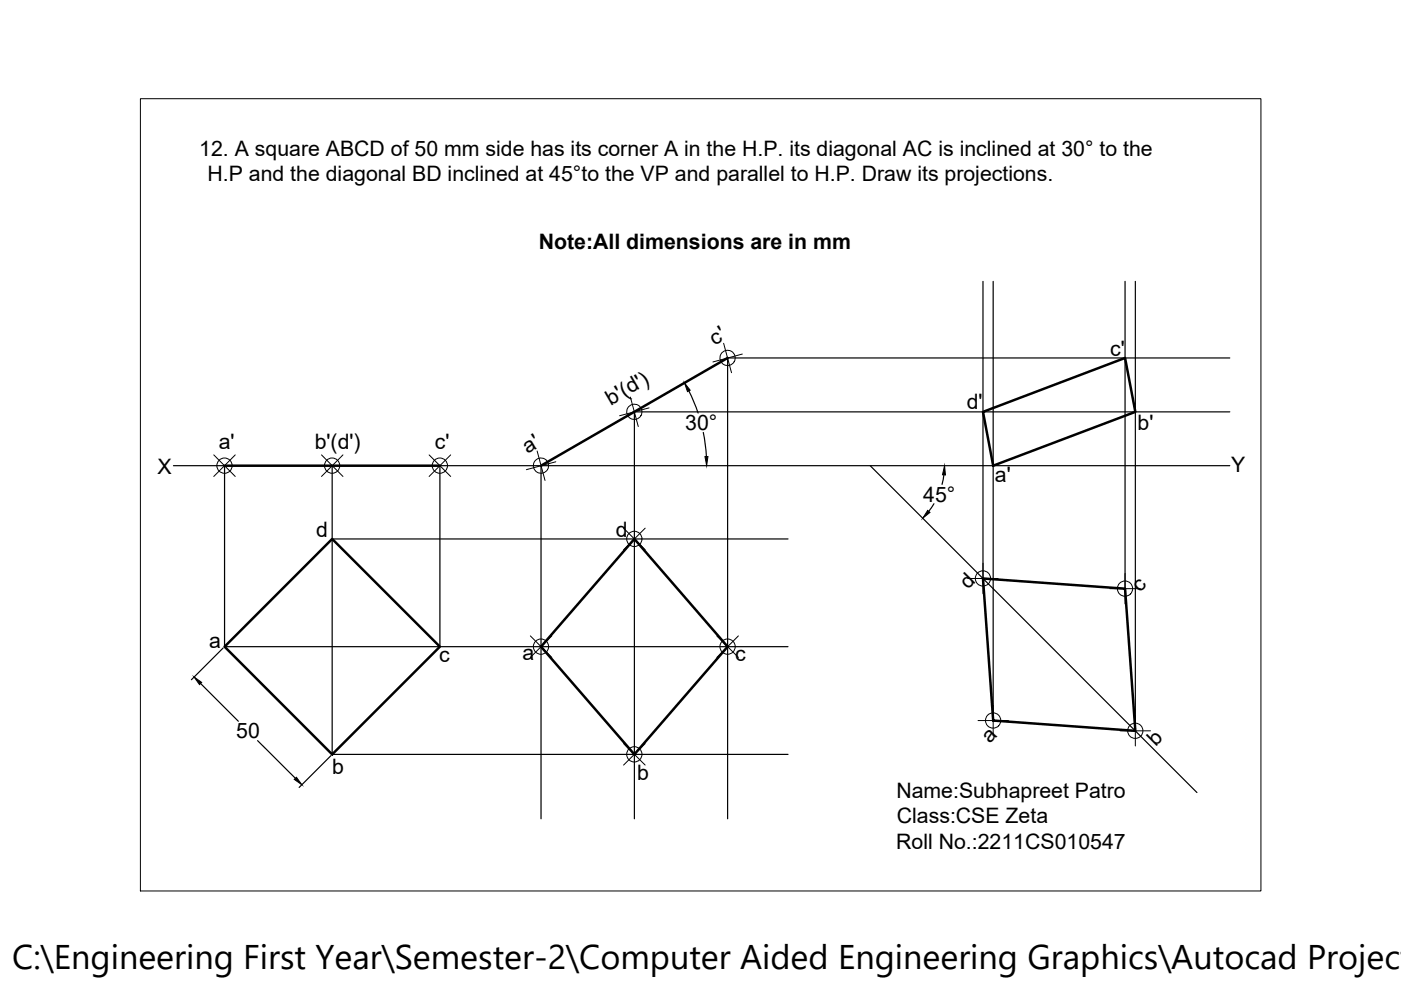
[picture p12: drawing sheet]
<svg xmlns="http://www.w3.org/2000/svg" width="297mm" height="210mm" viewBox="0 0 297 210" stroke-linecap="round" stroke-linejoin="round" font-family="sans-serif">
<!-- layer: 0 -->
<g fill="none" stroke="#000" stroke-width=".25">
<path d="M208.4 59.7v63M210.6 59.7v93.1M238.5 59.7v65.1M240.7 59.7v95.3M260.7 75.9h-106.4v97.7M36.8 98.7h223.9M47.6 98.7v38.4h119.5M70.4 98.7v61.2h96.7M93.3 98.7v38.4M114.7 98.7v74.9M146 82.9l2 4.7M149.1 91.7l.7 5.1"/>
<path d="M184.5 98.7l69.3 69.3M260.7 87.3h-126.2v86.3M70.4 114.3h96.7M198 106.8l-1.1 1.6M200.1 100.7l-.4 2M47.3 137.4l-6.7 6.7M42.5 144.9l8 8M54.6 157l8 8M70.2 160.2l-6.8 6.8"/>
</g>
<path d="M154.3 75.9l-39.6 22.8M47.6 98.7h45.7M208.4 87.3l30.1-11.4 2.2 11.4-30.1 11.4zM70.4 114.3l22.9 22.8-22.9 22.8-22.8-22.8zM134.5 114.3l19.8 22.8-19.8 22.8-19.8-22.8zM208.4 122.7l30.1 2.1 2.2 30.2-30.1-2.2z" fill="none" stroke="#000" stroke-width=".53"/>
<g fill="none" stroke="#000" stroke-width=".21">
<path d="M29.8 20.9h237.5v168h-237.5zM153.4 72.8l1.7 6.2M157.4 75.1l-6.2 1.6M45.3 96.4l4.6 4.6M49.9 96.4l-4.6 4.6M68.2 96.4l4.5 4.6M72.7 96.4l-4.5 4.6M91 96.4l4.6 4.6M95.6 96.4l-4.6 4.6M113.9 95.6l1.7 6.3M117.8 97.9l-6.2 1.7M133.7 84.2l1.6 6.2"/>
<path d="M137.6 86.5l-6.2 1.7M132.2 112l4.6 4.6M136.8 112l-4.6 4.6M208.4 119.4v6.5M112.4 134.8l4.6 4.6M117 134.8l-4.6 4.6M152 134.8l4.6 4.6M156.6 134.8l-4.6 4.6M205.2 122.7h6.4M235.3 124.8h6.5M238.5 121.6v6.5M132.2 157.7l4.6 4.5"/>
<path d="M136.8 157.7l-4.6 4.5M207.4 152.8h6.4M210.6 149.6v6.4M237.5 155h6.4M240.7 151.7v6.5"/>
<circle cx="154.3" cy="75.9" r="1.62"/>
<circle cx="47.6" cy="98.7" r="1.62"/>
<circle cx="70.4" cy="98.7" r="1.62"/>
<circle cx="93.3" cy="98.7" r="1.62"/>
<circle cx="114.7" cy="98.7" r="1.62"/>
<circle cx="134.5" cy="87.3" r="1.62"/>
<circle cx="134.5" cy="114.3" r="1.62"/>
<circle cx="114.7" cy="137.1" r="1.62"/>
<circle cx="154.3" cy="137.1" r="1.62"/>
<circle cx="208.4" cy="122.6" r="1.62"/>
<circle cx="238.5" cy="124.8" r="1.62"/>
<circle cx="134.5" cy="159.9" r="1.62"/>
<circle cx="210.6" cy="152.8" r="1.62"/>
<circle cx="240.7" cy="154.9" r="1.62"/>
</g>
<path d="M145.1 81.2l1.2 1.5-.5 .3zM149.5 96.8h.6l-.3 1.9zM196.7 108.2l.5 .4-1.5 1.3zM200.3 98.7l.2 2h-.7zM41.2 143.5l1.6 1.2-.5 .5zM62.4 165.2l.5-.4 1.1 1.6z" fill="#000" stroke="#000" stroke-width=".21"/>
<text font-size="7.3" x="2.6" y="205.5">C:\Engineering First Year\Semester-2\Computer Aided Engineering Graphics\Autocad Project</text>
<g font-size="4.5">
<text x="42.3" y="33.1">12. A square ABCD of 50 mm side has its corner A in the H.P. its diagonal AC is inclined at 30° to the</text>
<text x="44" y="38.4">H.P and the diagonal BD inclined at 45°to the VP and parallel to H.P. Draw its projections.</text>
<text x="114.2" y="52.7">Note:All dimensions are in mm</text>
<text x="151.5" y="73.3" transform="rotate(-30 151.5 73.3)">c'</text>
<text x="235.4" y="75.5">c'</text>
<text x="129.5" y="86.1" transform="rotate(-30 129.5 86.1)">b'(d')</text>
<text x="205" y="86.6">d'</text>
<text x="46.4" y="95.1">a'</text>
<text x="66.7" y="95.1">b'(d')</text>
<text x="92.2" y="95.1">c'</text>
<text x="145.3" y="91.2">30°</text>
<text x="241.2" y="91.2">b'</text>
<text x="33.4" y="100.5">X</text>
<text x="111.8" y="96.2" transform="rotate(-30 111.8 96.2)">a'</text>
<text x="261.1" y="100.1">Y</text>
<text x="195.8" y="106.4">45°</text>
<text x="210.9" y="102.1">a'</text>
<text x="67.1" y="113.8">d</text>
<text x="130.5" y="113.8">d</text>
<text x="205.3" y="125.1" transform="rotate(-45 205.3 125.1)">d</text>
<text x="241.8" y="125.8" transform="rotate(-45 241.8 125.8)">c</text>
<text x="44.4" y="137.3">a</text>
<text x="93.1" y="140.4">c</text>
<text x="110.8" y="140">a</text>
<text x="155.8" y="140.1">c</text>
<text x="50.1" y="156.6">50</text>
<text x="209.9" y="157.7" transform="rotate(-45 209.9 157.7)">a</text>
<text x="245" y="158.4" transform="rotate(-45 245 158.4)">b</text>
<text x="70.4" y="164">b</text>
<text x="135.1" y="165.5">b</text>
<text x="190" y="169.1">Name:Subhapreet Patro</text>
<text x="190" y="180">Roll No.:2211CS010547</text>
<text x="190.1" y="174.5">Class:CSE Zeta</text>
</g>
</svg>
